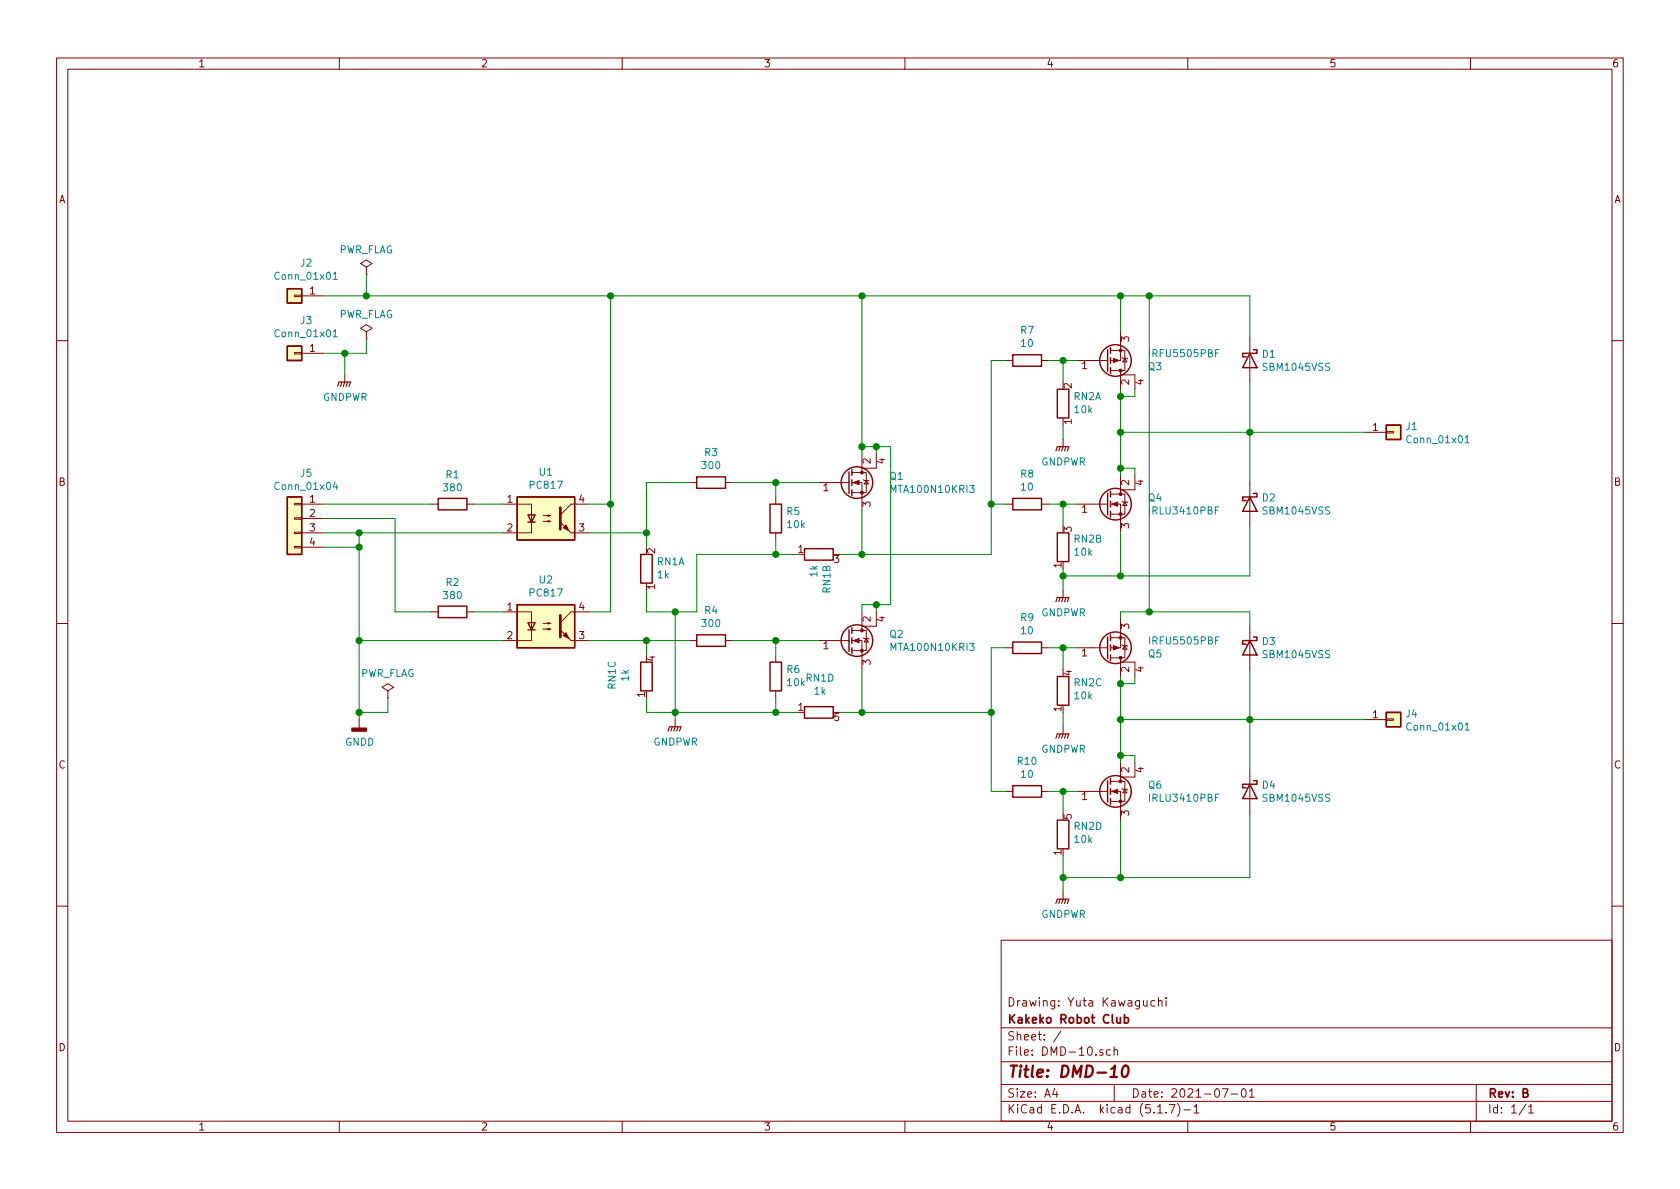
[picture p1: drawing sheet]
EESchema Schematic File Version 4
EELAYER 30 0
EELAYER END
$Descr A4 11693 8268
encoding utf-8
Sheet 1 1
Title "DMD-10"
Date "2021-07-01"
Rev "B"
Comp "Kakeko Robot Club"
Comment1 "Drawing: Yuta Kawaguchi"
Comment2 ""
Comment3 ""
Comment4 ""
$EndDescr
$Comp
L Connector_Generic:Conn_01x04 J5
U 1 1
P 2050 3600
F 0 "J5" H 1968 3917 50  0000 C CNN
F 1 "Conn_01x04" H 1968 3826 50  0000 C CNN
F 2 "Connector_PinHeader_2.54mm:PinHeader_1x04_P2.54mm_Horizontal" H 2050 3600 50  0001 C CNN
F 3 "~" H 2050 3600 50  0001 C CNN
	1    2050 3600
	-1   0    0    -1  
$EndComp
$Comp
L Isolator:PC817 U1
U 1 1
P 3800 3600
F 0 "U1" H 3800 3925 50  0000 C CNN
F 1 "PC817" H 3800 3834 50  0000 C CNN
F 2 "Package_DIP:DIP-4_W7.62mm" H 3600 3400 50  0001 L CIN
F 3 "http://www.soselectronic.cz/a_info/resource/d/pc817.pdf" H 3800 3600 50  0001 L CNN
	1    3800 3600
	1    0    0    -1  
$EndComp
$Comp
L Isolator:PC817 U2
U 1 1
P 3800 4350
F 0 "U2" H 3800 4675 50  0000 C CNN
F 1 "PC817" H 3800 4584 50  0000 C CNN
F 2 "Package_DIP:DIP-4_W7.62mm" H 3600 4150 50  0001 L CIN
F 3 "http://www.soselectronic.cz/a_info/resource/d/pc817.pdf" H 3800 4350 50  0001 L CNN
	1    3800 4350
	1    0    0    -1  
$EndComp
$Comp
L power:GNDD #PWR02
U 1 1
P 2500 5000
F 0 "#PWR02" H 2500 4750 50  0001 C CNN
F 1 "GNDD" H 2504 4845 50  0000 C CNN
F 2 "" H 2500 5000 50  0001 C CNN
F 3 "" H 2500 5000 50  0001 C CNN
	1    2500 5000
	1    0    0    -1  
$EndComp
$Comp
L Device:R R1
U 1 1
P 3150 3500
F 0 "R1" V 2943 3500 50  0000 C CNN
F 1 "380" V 3034 3500 50  0000 C CNN
F 2 "Resistor_THT:R_Axial_DIN0204_L3.6mm_D1.6mm_P2.54mm_Vertical" V 3080 3500 50  0001 C CNN
F 3 "~" H 3150 3500 50  0001 C CNN
	1    3150 3500
	0    1    1    0   
$EndComp
$Comp
L Device:R R2
U 1 1
P 3150 4250
F 0 "R2" V 2943 4250 50  0000 C CNN
F 1 "380" V 3034 4250 50  0000 C CNN
F 2 "Resistor_THT:R_Axial_DIN0204_L3.6mm_D1.6mm_P2.54mm_Vertical" V 3080 4250 50  0001 C CNN
F 3 "~" H 3150 4250 50  0001 C CNN
	1    3150 4250
	0    1    1    0   
$EndComp
Wire Wire Line
	3000 3500 2250 3500
Wire Wire Line
	2250 3600 2750 3600
Wire Wire Line
	3300 4250 3500 4250
Wire Wire Line
	3500 3500 3300 3500
Wire Wire Line
	3500 3700 2500 3700
Wire Wire Line
	2250 3800 2500 3800
Wire Wire Line
	2500 3800 2500 3700
Connection ~ 2500 3700
Wire Wire Line
	2500 3700 2250 3700
Wire Wire Line
	3500 4450 2500 4450
Connection ~ 2500 3800
Wire Wire Line
	2250 2050 2550 2050
Wire Wire Line
	4250 2050 4250 3500
Wire Wire Line
	4250 3500 4100 3500
Connection ~ 2500 4450
Wire Wire Line
	2500 3800 2500 4450
Wire Wire Line
	3000 4250 2750 4250
Wire Wire Line
	2750 3600 2750 4250
Wire Wire Line
	4100 3700 4500 3700
Wire Wire Line
	4500 3700 4500 3800
Wire Wire Line
	4100 4450 4500 4450
Wire Wire Line
	4500 4450 4500 4550
Wire Wire Line
	4100 4250 4250 4250
Wire Wire Line
	4250 4250 4250 3500
Connection ~ 4250 3500
$Comp
L power:GNDPWR #PWR01
U 1 1
P 2400 2600
F 0 "#PWR01" H 2400 2400 50  0001 C CNN
F 1 "GNDPWR" H 2404 2446 50  0000 C CNN
F 2 "" H 2400 2550 50  0001 C CNN
F 3 "" H 2400 2550 50  0001 C CNN
	1    2400 2600
	1    0    0    -1  
$EndComp
$Comp
L power:GNDPWR #PWR03
U 1 1
P 4700 5000
F 0 "#PWR03" H 4700 4800 50  0001 C CNN
F 1 "GNDPWR" H 4704 4846 50  0000 C CNN
F 2 "" H 4700 4950 50  0001 C CNN
F 3 "" H 4700 4950 50  0001 C CNN
	1    4700 5000
	1    0    0    -1  
$EndComp
Wire Wire Line
	2500 4450 2500 4950
Wire Wire Line
	2400 2600 2400 2450
Wire Wire Line
	2400 2450 2250 2450
Wire Wire Line
	4500 4850 4500 4950
$Comp
L Device:R R3
U 1 1
P 4950 3350
F 0 "R3" V 5157 3350 50  0000 C CNN
F 1 "300" V 5066 3350 50  0000 C CNN
F 2 "Resistor_THT:R_Axial_DIN0204_L3.6mm_D1.6mm_P2.54mm_Vertical" V 4880 3350 50  0001 C CNN
F 3 "~" H 4950 3350 50  0001 C CNN
	1    4950 3350
	0    -1   -1   0   
$EndComp
$Comp
L Device:R R4
U 1 1
P 4950 4450
F 0 "R4" V 5157 4450 50  0000 C CNN
F 1 "300" V 5066 4450 50  0000 C CNN
F 2 "Resistor_THT:R_Axial_DIN0204_L3.6mm_D1.6mm_P2.54mm_Vertical" V 4880 4450 50  0001 C CNN
F 3 "~" H 4950 4450 50  0001 C CNN
	1    4950 4450
	0    -1   -1   0   
$EndComp
$Comp
L Device:Q_NMOS_GDSD Q1
U 1 1
P 5900 3350
F 0 "Q1" H 6188 3396 50  0000 L CNN
F 1 "MTA100N10KRI3" H 6188 3305 50  0000 L CNN
F 2 "Package_TO_SOT_THT:TO-251-3-1EP_Horizontal_TabDown" H 6100 3450 50  0001 C CNN
F 3 "~" H 5900 3350 50  0001 C CNN
	1    5900 3350
	1    0    0    -1  
$EndComp
$Comp
L Device:Q_NMOS_GDSD Q2
U 1 1
P 5900 4450
F 0 "Q2" H 6188 4496 50  0000 L CNN
F 1 "MTA100N10KRI3" H 6188 4405 50  0000 L CNN
F 2 "Package_TO_SOT_THT:TO-251-3-1EP_Horizontal_TabDown" H 6100 4550 50  0001 C CNN
F 3 "~" H 5900 4450 50  0001 C CNN
	1    5900 4450
	1    0    0    -1  
$EndComp
$Comp
L Device:R R5
U 1 1
P 5400 3600
F 0 "R5" H 5330 3554 50  0000 R CNN
F 1 "10k" H 5330 3645 50  0000 R CNN
F 2 "Resistor_THT:R_Axial_DIN0204_L3.6mm_D1.6mm_P2.54mm_Vertical" V 5330 3600 50  0001 C CNN
F 3 "~" H 5400 3600 50  0001 C CNN
	1    5400 3600
	-1   0    0    1   
$EndComp
$Comp
L Device:R R6
U 1 1
P 5400 4700
F 0 "R6" H 5330 4654 50  0000 R CNN
F 1 "10k" H 5330 4745 50  0000 R CNN
F 2 "Resistor_THT:R_Axial_DIN0204_L3.6mm_D1.6mm_P2.54mm_Vertical" V 5330 4700 50  0001 C CNN
F 3 "~" H 5400 4700 50  0001 C CNN
	1    5400 4700
	-1   0    0    1   
$EndComp
Wire Wire Line
	4800 4450 4500 4450
Connection ~ 4500 4450
Wire Wire Line
	5100 4450 5400 4450
Wire Wire Line
	4500 4950 4700 4950
Wire Wire Line
	5400 4950 5400 4850
Wire Wire Line
	5400 4550 5400 4450
Connection ~ 5400 4450
Wire Wire Line
	5400 4450 5700 4450
Wire Wire Line
	4250 2050 6000 2050
Connection ~ 4250 2050
Wire Wire Line
	6000 4650 6000 4950
Wire Wire Line
	6000 4950 5850 4950
Wire Wire Line
	5550 4950 5400 4950
Connection ~ 5400 4950
Wire Wire Line
	5850 3850 6000 3850
Wire Wire Line
	6000 3850 6000 3550
Wire Wire Line
	5550 3850 5400 3850
Wire Wire Line
	4500 3700 4500 3350
Wire Wire Line
	4500 3350 4800 3350
Connection ~ 4500 3700
Wire Wire Line
	5100 3350 5400 3350
Wire Wire Line
	5400 3450 5400 3350
Connection ~ 5400 3350
Wire Wire Line
	5400 3350 5700 3350
Wire Wire Line
	5400 3750 5400 3850
Wire Wire Line
	6000 3150 6000 3100
Wire Wire Line
	6100 3150 6100 3100
Wire Wire Line
	6100 3100 6000 3100
Connection ~ 6000 3100
Wire Wire Line
	6000 3100 6000 2050
Wire Wire Line
	6100 4250 6100 4200
Wire Wire Line
	6100 4200 6000 4200
Wire Wire Line
	6000 4200 6000 4250
Wire Wire Line
	6100 3100 6200 3100
Wire Wire Line
	6200 3100 6200 4200
Wire Wire Line
	6200 4200 6100 4200
Connection ~ 6100 3100
Connection ~ 6100 4200
$Comp
L Device:Q_NMOS_GDSD Q4
U 1 1
P 7700 3500
F 0 "Q4" H 7988 3546 50  0000 L CNN
F 1 "IRLU3410PBF" H 7988 3455 50  0000 L CNN
F 2 "Package_TO_SOT_THT:TO-251-3-1EP_Horizontal_TabDown" H 7900 3600 50  0001 C CNN
F 3 "~" H 7700 3500 50  0001 C CNN
	1    7700 3500
	1    0    0    -1  
$EndComp
$Comp
L Device:Q_NMOS_GDSD Q6
U 1 1
P 7700 5500
F 0 "Q6" H 7988 5546 50  0000 L CNN
F 1 "IRLU3410PBF" H 7988 5455 50  0000 L CNN
F 2 "Package_TO_SOT_THT:TO-251-3-1EP_Horizontal_TabDown" H 7900 5600 50  0001 C CNN
F 3 "~" H 7700 5500 50  0001 C CNN
	1    7700 5500
	1    0    0    -1  
$EndComp
$Comp
L Device:R R7
U 1 1
P 7150 2500
F 0 "R7" V 7357 2500 50  0000 C CNN
F 1 "10" V 7266 2500 50  0000 C CNN
F 2 "Resistor_THT:R_Axial_DIN0204_L3.6mm_D1.6mm_P2.54mm_Vertical" V 7080 2500 50  0001 C CNN
F 3 "~" H 7150 2500 50  0001 C CNN
	1    7150 2500
	0    -1   -1   0   
$EndComp
$Comp
L Device:R R8
U 1 1
P 7150 3500
F 0 "R8" V 7357 3500 50  0000 C CNN
F 1 "10" V 7266 3500 50  0000 C CNN
F 2 "Resistor_THT:R_Axial_DIN0204_L3.6mm_D1.6mm_P2.54mm_Vertical" V 7080 3500 50  0001 C CNN
F 3 "~" H 7150 3500 50  0001 C CNN
	1    7150 3500
	0    -1   -1   0   
$EndComp
$Comp
L Device:Q_PMOS_GDSD Q5
U 1 1
P 7700 4500
F 0 "Q5" H 7988 4546 50  0000 L CNN
F 1 "IRFU5505PBF" H 7988 4455 50  0000 L CNN
F 2 "Package_TO_SOT_THT:TO-251-3-1EP_Horizontal_TabDown" H 7900 4600 50  0001 C CNN
F 3 "~" H 7700 4500 50  0001 C CNN
	1    7700 4500
	1    0    0    1   
$EndComp
$Comp
L Device:R R9
U 1 1
P 7150 4500
F 0 "R9" V 7357 4500 50  0000 C CNN
F 1 "10" V 7266 4500 50  0000 C CNN
F 2 "Resistor_THT:R_Axial_DIN0204_L3.6mm_D1.6mm_P2.54mm_Vertical" V 7080 4500 50  0001 C CNN
F 3 "~" H 7150 4500 50  0001 C CNN
	1    7150 4500
	0    -1   -1   0   
$EndComp
$Comp
L Device:R R10
U 1 1
P 7150 5500
F 0 "R10" V 7357 5500 50  0000 C CNN
F 1 "10" V 7266 5500 50  0000 C CNN
F 2 "Resistor_THT:R_Axial_DIN0204_L3.6mm_D1.6mm_P2.54mm_Vertical" V 7080 5500 50  0001 C CNN
F 3 "~" H 7150 5500 50  0001 C CNN
	1    7150 5500
	0    -1   -1   0   
$EndComp
Wire Wire Line
	7000 3500 6900 3500
Wire Wire Line
	6900 3500 6900 2500
Wire Wire Line
	6900 2500 7000 2500
Wire Wire Line
	7000 4500 6900 4500
Wire Wire Line
	6900 4500 6900 4950
Wire Wire Line
	6900 5500 7000 5500
Wire Wire Line
	7300 5500 7400 5500
Wire Wire Line
	7400 5650 7400 5500
Connection ~ 7400 5500
Wire Wire Line
	7400 5500 7500 5500
$Comp
L power:GNDPWR #PWR07
U 1 1
P 7400 6200
F 0 "#PWR07" H 7400 6000 50  0001 C CNN
F 1 "GNDPWR" H 7404 6046 50  0000 C CNN
F 2 "" H 7400 6150 50  0001 C CNN
F 3 "" H 7400 6150 50  0001 C CNN
	1    7400 6200
	1    0    0    -1  
$EndComp
Wire Wire Line
	7400 5950 7400 6100
Wire Wire Line
	7400 6100 7800 6100
Wire Wire Line
	7800 6100 7800 5700
$Comp
L power:GNDPWR #PWR06
U 1 1
P 7400 5050
F 0 "#PWR06" H 7400 4850 50  0001 C CNN
F 1 "GNDPWR" H 7404 4896 50  0000 C CNN
F 2 "" H 7400 5000 50  0001 C CNN
F 3 "" H 7400 5000 50  0001 C CNN
	1    7400 5050
	1    0    0    -1  
$EndComp
Wire Wire Line
	7400 4650 7400 4500
Wire Wire Line
	7400 4500 7300 4500
Wire Wire Line
	7400 4500 7500 4500
Connection ~ 7400 4500
Wire Wire Line
	7400 4950 7400 5050
Wire Wire Line
	7800 5300 7800 5250
Wire Wire Line
	7900 5300 7900 5250
Wire Wire Line
	7900 5250 7800 5250
Connection ~ 7800 5250
Wire Wire Line
	7800 5250 7800 5000
$Comp
L power:GNDPWR #PWR05
U 1 1
P 7400 4100
F 0 "#PWR05" H 7400 3900 50  0001 C CNN
F 1 "GNDPWR" H 7404 3946 50  0000 C CNN
F 2 "" H 7400 4050 50  0001 C CNN
F 3 "" H 7400 4050 50  0001 C CNN
	1    7400 4100
	1    0    0    -1  
$EndComp
$Comp
L power:GNDPWR #PWR04
U 1 1
P 7400 3050
F 0 "#PWR04" H 7400 2850 50  0001 C CNN
F 1 "GNDPWR" H 7404 2896 50  0000 C CNN
F 2 "" H 7400 3000 50  0001 C CNN
F 3 "" H 7400 3000 50  0001 C CNN
	1    7400 3050
	1    0    0    -1  
$EndComp
Wire Wire Line
	7300 3500 7400 3500
Wire Wire Line
	7400 3650 7400 3500
Connection ~ 7400 3500
Wire Wire Line
	7400 3500 7500 3500
Wire Wire Line
	7400 3950 7400 4000
Wire Wire Line
	7400 2650 7400 2500
Wire Wire Line
	7400 2500 7300 2500
Wire Wire Line
	7400 2500 7500 2500
Connection ~ 7400 2500
Wire Wire Line
	7400 3050 7400 2950
Wire Wire Line
	7800 3700 7800 4000
Wire Wire Line
	7800 4000 7400 4000
Connection ~ 7400 4000
Wire Wire Line
	7400 6200 7400 6100
Connection ~ 7400 6100
Wire Wire Line
	7400 4000 7400 4100
Wire Wire Line
	7800 3300 7800 3250
Wire Wire Line
	7900 3300 7900 3250
Wire Wire Line
	7900 3250 7800 3250
Connection ~ 7800 3250
Wire Wire Line
	7800 3250 7800 3000
Wire Wire Line
	7800 2050 6000 2050
Connection ~ 6000 2050
Wire Wire Line
	7800 2050 8000 2050
Connection ~ 7800 2050
Wire Wire Line
	7800 4250 7800 4300
$Comp
L Device:D_Schottky D1
U 1 1
P 8700 2500
F 0 "D1" V 8654 2580 50  0000 L CNN
F 1 "SBM1045VSS" V 8745 2580 50  0000 L CNN
F 2 "Diode_THT:D_DO-201AD_P3.81mm_Vertical_AnodeUp" H 8700 2500 50  0001 C CNN
F 3 "~" H 8700 2500 50  0001 C CNN
	1    8700 2500
	0    1    1    0   
$EndComp
$Comp
L Device:D_Schottky D2
U 1 1
P 8700 3500
F 0 "D2" V 8654 3580 50  0000 L CNN
F 1 "SBM1045VSS" V 8745 3580 50  0000 L CNN
F 2 "Diode_THT:D_DO-201AD_P3.81mm_Vertical_AnodeUp" H 8700 3500 50  0001 C CNN
F 3 "~" H 8700 3500 50  0001 C CNN
	1    8700 3500
	0    1    1    0   
$EndComp
$Comp
L Device:D_Schottky D3
U 1 1
P 8700 4500
F 0 "D3" V 8654 4580 50  0000 L CNN
F 1 "SBM1045VSS" V 8745 4580 50  0000 L CNN
F 2 "Diode_THT:D_DO-201AD_P3.81mm_Vertical_AnodeUp" H 8700 4500 50  0001 C CNN
F 3 "~" H 8700 4500 50  0001 C CNN
	1    8700 4500
	0    1    1    0   
$EndComp
$Comp
L Device:D_Schottky D4
U 1 1
P 8700 5500
F 0 "D4" V 8654 5580 50  0000 L CNN
F 1 "SBM1045VSS" V 8745 5580 50  0000 L CNN
F 2 "Diode_THT:D_DO-201AD_P3.81mm_Vertical_AnodeUp" H 8700 5500 50  0001 C CNN
F 3 "~" H 8700 5500 50  0001 C CNN
	1    8700 5500
	0    1    1    0   
$EndComp
Wire Wire Line
	8700 5350 8700 5000
Wire Wire Line
	7800 5000 8700 5000
Connection ~ 7800 5000
Wire Wire Line
	7800 5000 7800 4750
Connection ~ 8700 5000
Wire Wire Line
	8700 5000 8700 4650
Wire Wire Line
	7800 6100 8700 6100
Wire Wire Line
	8700 6100 8700 5650
Connection ~ 7800 6100
Wire Wire Line
	7800 4000 8700 4000
Wire Wire Line
	8700 4000 8700 3650
Connection ~ 7800 4000
Wire Wire Line
	8700 3350 8700 3000
Wire Wire Line
	8700 3000 7800 3000
Connection ~ 8700 3000
Wire Wire Line
	8700 3000 8700 2650
Connection ~ 7800 3000
Wire Wire Line
	7800 3000 7800 2750
Wire Wire Line
	8000 2050 8700 2050
Wire Wire Line
	8700 2050 8700 2350
Connection ~ 8000 2050
Wire Wire Line
	8700 4350 8700 4250
Wire Wire Line
	8700 4250 8000 4250
Connection ~ 8000 4250
$Comp
L Connector_Generic:Conn_01x01 J1
U 1 1
P 9700 3000
F 0 "J1" H 9780 3042 50  0000 L CNN
F 1 "Conn_01x01" H 9780 2951 50  0000 L CNN
F 2 "PCB-20(632)F:DIP-6_W7.62mm" H 9700 3000 50  0001 C CNN
F 3 "~" H 9700 3000 50  0001 C CNN
	1    9700 3000
	1    0    0    -1  
$EndComp
$Comp
L Connector_Generic:Conn_01x01 J4
U 1 1
P 9700 5000
F 0 "J4" H 9780 5042 50  0000 L CNN
F 1 "Conn_01x01" H 9780 4951 50  0000 L CNN
F 2 "PCB-20(632)F:DIP-6_W7.62mm" H 9700 5000 50  0001 C CNN
F 3 "~" H 9700 5000 50  0001 C CNN
	1    9700 5000
	1    0    0    -1  
$EndComp
Wire Wire Line
	8700 3000 9500 3000
Wire Wire Line
	9500 5000 8700 5000
Wire Wire Line
	6000 3850 6900 3850
Wire Wire Line
	6900 3850 6900 3500
Connection ~ 6000 3850
Connection ~ 6900 3500
Wire Wire Line
	6000 4950 6900 4950
Connection ~ 6000 4950
Connection ~ 6900 4950
Wire Wire Line
	6900 4950 6900 5500
$Comp
L Connector_Generic:Conn_01x01 J3
U 1 1
P 2050 2450
F 0 "J3" H 1968 2225 50  0000 C CNN
F 1 "Conn_01x01" H 1968 2316 50  0000 C CNN
F 2 "PCB-20(632)F:DIP-6_W7.62mm" H 2050 2450 50  0001 C CNN
F 3 "~" H 2050 2450 50  0001 C CNN
	1    2050 2450
	-1   0    0    1   
$EndComp
$Comp
L Connector_Generic:Conn_01x01 J2
U 1 1
P 2050 2050
F 0 "J2" H 1968 1825 50  0000 C CNN
F 1 "Conn_01x01" H 1968 1916 50  0000 C CNN
F 2 "PCB-20(632)F:DIP-6_W7.62mm" H 2050 2050 50  0001 C CNN
F 3 "~" H 2050 2050 50  0001 C CNN
	1    2050 2050
	-1   0    0    1   
$EndComp
Wire Wire Line
	4700 5000 4700 4950
Connection ~ 4700 4950
Wire Wire Line
	4700 4950 5400 4950
$Comp
L power:PWR_FLAG #FLG01
U 1 1
P 2550 1900
F 0 "#FLG01" H 2550 1975 50  0001 C CNN
F 1 "PWR_FLAG" H 2550 2073 50  0000 C CNN
F 2 "" H 2550 1900 50  0001 C CNN
F 3 "~" H 2550 1900 50  0001 C CNN
	1    2550 1900
	1    0    0    -1  
$EndComp
$Comp
L power:PWR_FLAG #FLG02
U 1 1
P 2550 2350
F 0 "#FLG02" H 2550 2425 50  0001 C CNN
F 1 "PWR_FLAG" H 2550 2523 50  0000 C CNN
F 2 "" H 2550 2350 50  0001 C CNN
F 3 "~" H 2550 2350 50  0001 C CNN
	1    2550 2350
	1    0    0    -1  
$EndComp
Wire Wire Line
	2550 2050 2550 1900
Connection ~ 2550 2050
Wire Wire Line
	2550 2050 4250 2050
Wire Wire Line
	2550 2350 2550 2450
Wire Wire Line
	2550 2450 2400 2450
Connection ~ 2400 2450
$Comp
L power:PWR_FLAG #FLG03
U 1 1
P 2700 4850
F 0 "#FLG03" H 2700 4925 50  0001 C CNN
F 1 "PWR_FLAG" H 2700 5023 50  0000 C CNN
F 2 "" H 2700 4850 50  0001 C CNN
F 3 "~" H 2700 4850 50  0001 C CNN
	1    2700 4850
	1    0    0    -1  
$EndComp
Wire Wire Line
	2500 4950 2700 4950
Wire Wire Line
	2700 4950 2700 4850
Connection ~ 2500 4950
Wire Wire Line
	2500 4950 2500 5000
Wire Wire Line
	4850 4250 4850 3850
Wire Wire Line
	4850 3850 5400 3850
Connection ~ 5400 3850
$Comp
L Device:R_Network04_Split RN2
U 1 1
P 7400 2800
F 0 "RN2" H 7330 2754 50  0000 R CNN
F 1 "10k" H 7330 2845 50  0000 R CNN
F 2 "Resistor_THT:R_Array_SIP5" V 7320 2800 50  0001 C CNN
F 3 "http://www.vishay.com/docs/31509/csc.pdf" H 7400 2800 50  0001 C CNN
	1    7400 2800
	-1   0    0    1   
$EndComp
$Comp
L Device:R_Network04_Split RN2
U 2 1
P 7400 3800
F 0 "RN2" H 7330 3746 50  0000 R CNN
F 1 "10k" H 7330 3837 50  0000 R CNN
F 2 "Resistor_THT:R_Array_SIP5" V 7320 3800 50  0001 C CNN
F 3 "http://www.vishay.com/docs/31509/csc.pdf" H 7400 3800 50  0001 C CNN
	2    7400 3800
	-1   0    0    1   
$EndComp
$Comp
L Device:R_Network04_Split RN2
U 3 1
P 7400 4800
F 0 "RN2" H 7330 4746 50  0000 R CNN
F 1 "10k" H 7330 4837 50  0000 R CNN
F 2 "Resistor_THT:R_Array_SIP5" V 7320 4800 50  0001 C CNN
F 3 "http://www.vishay.com/docs/31509/csc.pdf" H 7400 4800 50  0001 C CNN
	3    7400 4800
	-1   0    0    1   
$EndComp
$Comp
L Device:R_Network04_Split RN2
U 4 1
P 7400 5800
F 0 "RN2" H 7330 5746 50  0000 R CNN
F 1 "10k" H 7330 5837 50  0000 R CNN
F 2 "Resistor_THT:R_Array_SIP5" V 7320 5800 50  0001 C CNN
F 3 "http://www.vishay.com/docs/31509/csc.pdf" H 7400 5800 50  0001 C CNN
	4    7400 5800
	-1   0    0    1   
$EndComp
Wire Wire Line
	4850 4250 4700 4250
Wire Wire Line
	4500 4100 4500 4250
Wire Wire Line
	4700 4250 4700 4950
Connection ~ 4700 4250
Wire Wire Line
	4700 4250 4500 4250
$Comp
L Device:R_Network04_Split RN1
U 1 1
P 4500 3950
F 0 "RN1" H 4430 3904 50  0000 R CNN
F 1 "1k" H 4430 3995 50  0000 R CNN
F 2 "Resistor_THT:R_Array_SIP5" V 4420 3950 50  0001 C CNN
F 3 "http://www.vishay.com/docs/31509/csc.pdf" H 4500 3950 50  0001 C CNN
	1    4500 3950
	-1   0    0    1   
$EndComp
$Comp
L Device:R_Network04_Split RN1
U 3 1
P 4500 4700
F 0 "RN1" V 4736 4692 50  0000 C CNN
F 1 "1k" V 4645 4692 50  0000 C CNN
F 2 "Resistor_THT:R_Array_SIP5" V 4420 4700 50  0001 C CNN
F 3 "http://www.vishay.com/docs/31509/csc.pdf" H 4500 4700 50  0001 C CNN
	3    4500 4700
	-1   0    0    1   
$EndComp
$Comp
L Device:R_Network04_Split RN1
U 2 1
P 5700 3850
F 0 "RN1" H 5630 3796 50  0000 R CNN
F 1 "1k" H 5630 3887 50  0000 R CNN
F 2 "Resistor_THT:R_Array_SIP5" V 5620 3850 50  0001 C CNN
F 3 "http://www.vishay.com/docs/31509/csc.pdf" H 5700 3850 50  0001 C CNN
	2    5700 3850
	0    -1   -1   0   
$EndComp
$Comp
L Device:R_Network04_Split RN1
U 4 1
P 5700 4950
F 0 "RN1" V 5936 4942 50  0000 C CNN
F 1 "1k" V 5845 4942 50  0000 C CNN
F 2 "Resistor_THT:R_Array_SIP5" V 5620 4950 50  0001 C CNN
F 3 "http://www.vishay.com/docs/31509/csc.pdf" H 5700 4950 50  0001 C CNN
	4    5700 4950
	0    -1   -1   0   
$EndComp
Wire Wire Line
	8000 2050 8000 4250
$Comp
L Device:Q_PMOS_GDSD Q3
U 1 1
P 7700 2500
F 0 "Q3" H 7988 2546 50  0000 L CNN
F 1 "IRFU5505PBF" H 7988 2455 50  0000 L CNN
F 2 "Package_TO_SOT_THT:TO-251-3-1EP_Horizontal_TabDown" H 7900 2600 50  0001 C CNN
F 3 "~" H 7700 2500 50  0001 C CNN
	1    7700 2500
	1    0    0    1   
$EndComp
Wire Wire Line
	7800 2050 7800 2300
Wire Wire Line
	7900 2700 7900 2750
Wire Wire Line
	7900 2750 7800 2750
Connection ~ 7800 2750
Wire Wire Line
	7800 2750 7800 2700
Wire Wire Line
	7800 4250 8000 4250
Wire Wire Line
	7900 4700 7900 4750
Wire Wire Line
	7900 4750 7800 4750
Connection ~ 7800 4750
Wire Wire Line
	7800 4750 7800 4700
$EndSCHEMATC
